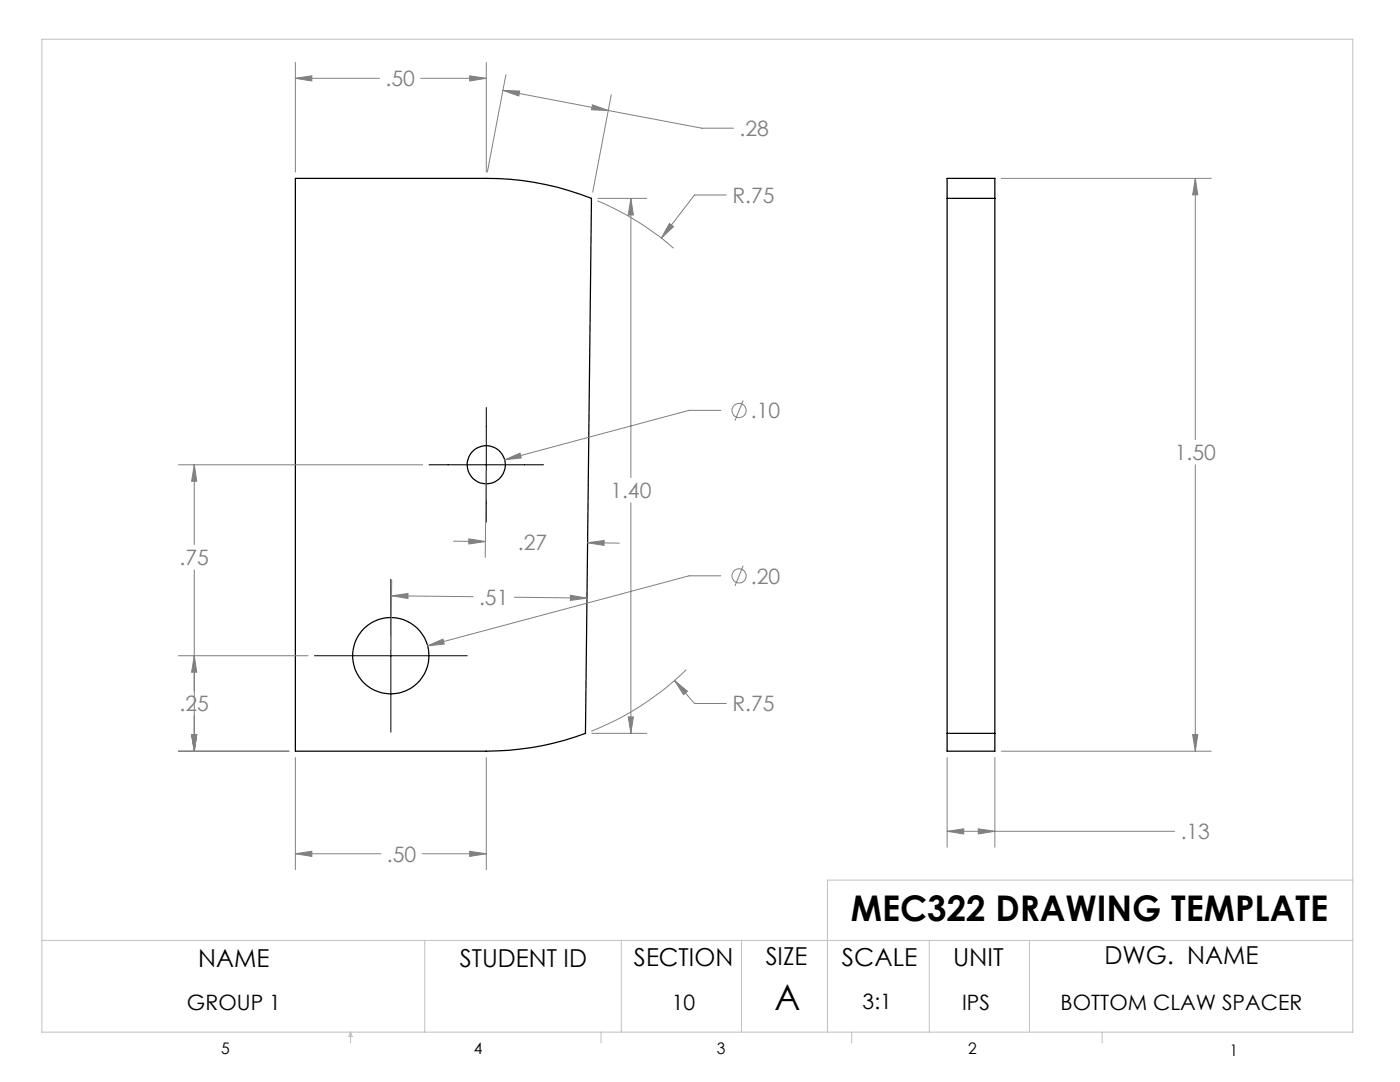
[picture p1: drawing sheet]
<svg xmlns="http://www.w3.org/2000/svg" width="279mm" height="216mm" viewBox="0 0 279 216" stroke-linecap="round" stroke-linejoin="round" font-family="sans-serif">
<g fill="none" stroke="#000" stroke-width=".25">
<path d="M58.9 35.6h38.1a56.4 56.4 0 0 1 21 4l-1.2 106.7a56 56 0 0 1-19.8 3.6h-38.1zM189 39.6v-4h9.5v4M189 39.6h9.5M189 39.6v106.7M198.5 39.6v106.7M189 146.3v3.6h9.5v-3.6M189 146.3h9.5"/>
<circle cx="97" cy="92.7" r="3.8"/>
<circle cx="78" cy="130.8" r="7.6"/>
</g>
<g fill="none" stroke="#808080" stroke-width=".2">
<path d="M58.9 15.6l3.3-.5v1.1zM58.9 12.5v21.8M58.9 15.6h16.8M84 15.6h13M93.7 15.1l3.3 .5-3.3 .6zM97 12.5v21.8M100.4 18l3.3 .2-.2 1zM100.4 18l39.7 7.6h6.3M101 14.9l-3.7 19.4M122 18.9l-3.7 19.4M118.3 20.9l3.1 1.1-3.4-.1zM119.3 39.6h9.8"/>
<path d="M125.9 39.6l.5 3.3h-1zM125.9 39.6v55.7M145 38.9h-6.4l-6.6 8.6M199.8 35.6h41.9M238.5 35.6l.5 3.3h-1zM238.5 35.6v52.1M119.2 40.1a56.7 56.7 0 0 1 15.2 9.4M133.6 44.6l.8 .6-2.4 2.3zM148.3 79.9l-1.6 4M35.6 92.7h48.7M38.8 92.7l.5 3.3h-1.1zM38.8 92.7v16"/>
<path d="M97 94l-.2 17.2M100.7 91.8l3.1-1.4 .2 1zM143.9 81.9h-6.4l-36.8 9.9M238.5 92.7v57.2M38.8 113.7v36.2M78.1 118.9l3.3-.5v1zM78.1 118.9l16.3 .2M78.2 115.7l-.2 13.9M90.5 108l6.4 .1M93.6 107.5l3.3 .6-3.3 .4zM102.6 119.2l14.5 .1M113.8 118.8l3.3 .5-3.3 .5z"/>
<path d="M117.3 108.3l3.3-.5-.1 1zM117.3 108.3l6.3 .1M125.9 100.3v46M143.9 114.9h-6.4l-52.2 14M148.3 112.9l-1.6 4M35.6 130.8h25.9M38.8 130.8l.5 3.3h-1.1zM85.3 128.9l3.1-1.4 .3 1zM134.6 135.8l2.6 2.1-.8 .7zM134.6 135.8l4 4.6h6.4M136.9 133.6a57.4 57.4 0 0 1-18.9 12.3M35.6 149.9h22.1"/>
<path d="M38.2 146.6h1.1l-.5 3.3zM58.9 151.2v22.3M97 151.2v22.3M118.1 146.3h11M125.4 143.1h1l-.5 3.2zM189 151.2v17.9M198.5 151.2v17.9M199.8 149.9h41.9M238 146.6h1l-.5 3.3zM58.9 170.4l3.3-.5v1zM58.9 170.4h17.1M84.2 170.4h12.8"/>
<path d="M93.7 169.9l3.3 .5-3.3 .5zM189 165.9l3.3-.5v1zM189 165.9h45.4M195.2 165.4l3.3 .5-3.3 .5z"/>
<circle cx="147.5" cy="81.9" r="1.41"/>
<circle cx="147.5" cy="114.9" r="1.41"/>
</g>
<path d="M85.6 92.7h22.9M97 81.3v22.9M78 115.6v30.5M62.8 130.8h30.4" fill="none" stroke="#000" stroke-width=".2"/>
<g fill="none" stroke="#c0c0c0" stroke-width=".2">
<path d="M8.4 7.8h261.6v198.2h-261.6zM270 175.6h-104.9v30.4M8.4 187.6h261.6M84.8 187.6v18.4M124 187.6v18.4M148 187.6v18.4M185.5 187.6v18.4M205.5 187.6v18.4M70 206v2.1M70 206l.3 .8h-.7zM119.9 206v2.1M170 206v2.1"/>
<path d="M220 206v2.1"/>
</g>
<path d="M85.3 128.9l3.4-.4-.3-1zM38.8 130.8l.5 3.3h-1.1zM38.2 146.6h1.1l-.5 3.3zM100.7 91.8l3.3-.4-.2-1zM38.8 92.7l.5 3.3h-1.1zM38.2 146.6h1.1l-.5 3.3zM93.7 169.9l3.3 .5-3.3 .5zM58.9 170.4l3.3-.5v1zM134.6 135.8l1.8 2.8 .8-.7zM133.6 44.6l-1.6 2.9 2.4-2.3zM93.7 15.1l3.3 .5-3.3 .6zM58.9 15.6l3.3-.5v1.1zM125.9 39.6l.5 3.3h-1zM125.4 143.1h1l-.5 3.2zM100.4 18l3.3 .2-.2 1zM118.3 20.9l3.1 1.1-3.4-.1zM78.1 118.9l3.3-.5v1zM113.8 118.8l3.3 .5-3.3 .5zM117.3 108.3l3.3-.5-.1 1zM93.6 107.5l3.3 .6-3.3 .4zM238.5 35.6l.5 3.3h-1zM238 146.6h1l-.5 3.3zM189 165.9l3.3-.5v1zM195.2 165.4l3.3 .5-3.3 .5z" fill="#808080"/>
<g font-size="7.1">
<text x="169.8" y="183.8">MEC322 DRAWING TEMPLATE</text>
<text x="154.6" y="201.6">A</text>
</g>
<g font-size="4.9">
<text x="39.6" y="193">NAME</text>
<text x="91.8" y="193">STUDENT ID</text>
<text x="126.5" y="192.7">SECTION</text>
<text x="152.8" y="192.6">SIZE</text>
<text x="168" y="192.8">SCALE</text>
<text x="190.2" y="192.7">UNIT</text>
<text x="220.4" y="192.4">DWG. NAME</text>
</g>
<g font-size="4.2" fill="#808080">
<text x="76.9" y="17.2">.50</text>
<text x="147.6" y="27.2">.28</text>
<text x="146.2" y="40.5">R.75</text>
<text x="149.8" y="83.4">.10</text>
<text x="234.5" y="91.8">1.50</text>
<text x="121.8" y="99.4">1.40</text>
<text x="35.9" y="112.8">.75</text>
<text x="103.3" y="109.8">.27</text>
<text x="149.8" y="116.4">.20</text>
<text x="95.6" y="120.7">.51</text>
<text x="35.9" y="141.9">.25</text>
<text x="146.2" y="141.9">R.75</text>
<text x="235.6" y="167.5">.13</text>
<text x="77.2" y="172">.50</text>
</g>
<g font-size="4.2">
<text x="37.3" y="201.6">GROUP 1</text>
<text x="134.1" y="201.6">10</text>
<text x="172.2" y="201.3">3:1</text>
<text x="192" y="201.6">IPS</text>
<text x="211.7" y="201.6">BOTTOM CLAW SPACER</text>
</g>
<g font-size="3.2">
<text x="44.2" y="210.4">5</text>
<text x="94.6" y="210.3">4</text>
<text x="143.1" y="210.4">3</text>
<text x="193.2" y="210.3">2</text>
<text x="245.4" y="210.6">1</text>
</g>
</svg>
